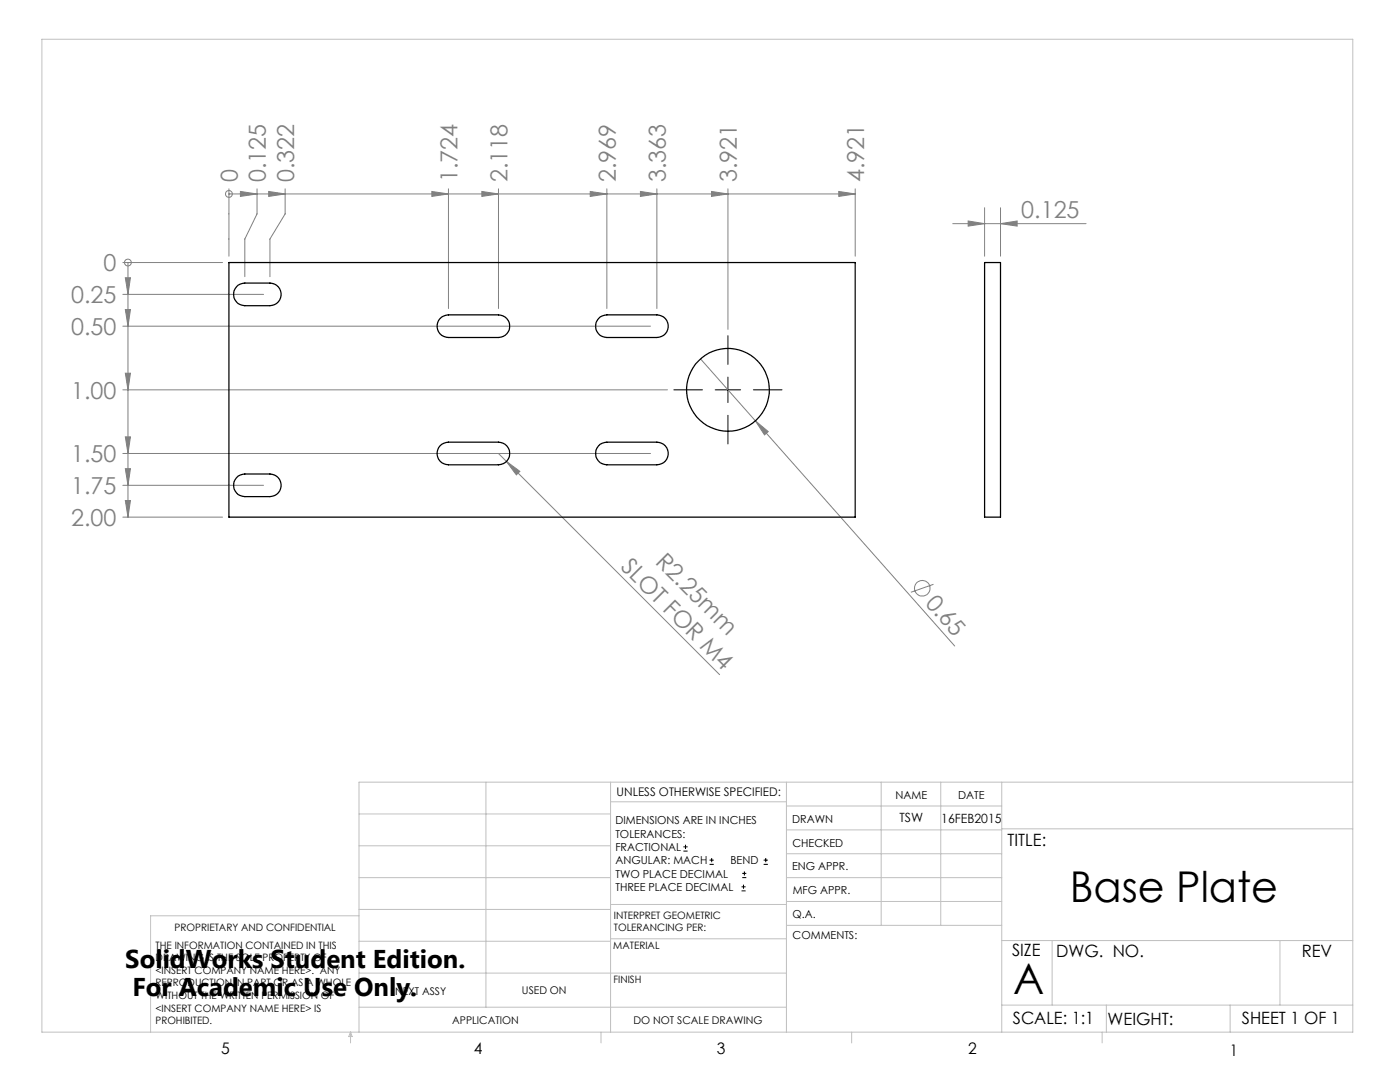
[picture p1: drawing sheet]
<svg xmlns="http://www.w3.org/2000/svg" width="279mm" height="216mm" viewBox="0 0 279 216" stroke-linecap="round" stroke-linejoin="round" font-family="sans-serif">
<g fill="none" stroke="#808080" stroke-width=".2">
<path d="M45.7 38.7h.1M45.7 37.7v13.4M45.7 38.7h125M48 38.2l3.3 .5-3.3 .5zM51.3 37.7v5l-2.4 5v7.5M53.6 38.2l3.3 .5-3.3 .5zM56.9 37.7v5l-3 5v7.5M86.2 38.2l3.3 .5-3.3 .5zM89.5 37.7v23.9M96.2 38.2l3.3 .5-3.3 .5zM99.5 37.7v23.9M117.8 38.2l3.3 .5-3.3 .5z"/>
<path d="M121.1 37.7v23.9M127.8 38.2l3.3 .5-3.3 .5zM131.1 37.7v23.9M142 38.2l3.3 .5-3.3 .5zM145.3 37.7v28M167.4 38.2l3.3 .5-3.3 .5zM170.7 37.7v13.4M24.5 52.4h19.9M24.5 58.7h28.1M25 55.4h1l-.5 3.3zM25.5 52.4h.1M25.5 52.4v50.8"/>
<path d="M190.1 44.6h26.6M193.2 44.1l3.3 .5-3.3 .5zM196.5 41.5v9.6M199.7 44.6l3.3-.5v1zM199.7 41.5v9.6M24.5 65.1h105.3M24.5 77.8h108.7M25 61.8h1l-.5 3.3zM25 74.5h1l-.5 3.3zM139.8 71.6l10.9 12.4M24.5 90.5h105.3M24.5 96.8h28.1"/>
<path d="M25 87.2h1l-.5 3.3zM25 93.5h1l-.5 3.3zM25 99.9h1l-.5 3.3zM99.5 90.5l1.6 1.6M101.1 92.1l2.7 2-.8 .7zM101.1 92.1l42.5 42.5M150.7 84l2.6 2.1-.7 .7zM150.7 84l39.8 44.9M24.5 103.2h19.9M186.3 116.6l-4.5 1.6"/>
<circle cx="45.7" cy="38.7" r=".69"/>
<circle cx="25.5" cy="52.4" r=".69"/>
<circle cx="184.1" cy="117.4" r="1.55"/>
</g>
<g fill="none" stroke="#000" stroke-width=".2">
<path d="M134.5 77.8h5.7M142.7 77.8h5.1M145.3 67v5.7M145.3 75.2v5.1M150.4 77.8h5.7M145.3 82.9v5.7M136.4 169.8h.8M136.4 169h.8M136.8 168.6v.8M141.6 172.5h.9M141.6 171.6h.9M142 171.2v.8"/>
<path d="M148 177.8h.8M148 177h.8M148.1 175.1h.8M148.1 174.3h.8M148.4 176.5v.8M148.6 173.9v.8M152.4 172.5h.8M152.4 171.6h.8M152.8 171.2v.8"/>
</g>
<g fill="none" stroke="#c0c0c0" stroke-width=".2">
<path d="M8.4 7.8h261.6v198.2h-261.6zM97 156.1v44.9M121.8 156.1v49.9M121.8 160h35.2M157 156.1v49.9M175.9 156.1v28.5M187.7 156.1v28.5M199.9 156.1v49.9M270 156.1h-198.4v49.9M71.6 175.1h50.2M71.6 168.8h50.2M71.6 162.4h50.2"/>
<path d="M157 170.4h42.9M157 165.6h42.9M157 160.8h42.9M157 175.1h42.9M157 179.9h42.9M199.9 165.4h70.1M71.6 194.2h85.4M71.6 187.8h50.2M71.6 181.5h50.2M71.6 182.7h-41.5v23.3M121.8 187.3h35.2M121.8 180.5h35.2"/>
<path d="M157 184.6h42.9M199.9 187.7h70.1M210 187.7v12.9M255.4 187.7v12.9M70 206v2.1M70 206l.3 .8h-.7zM71.6 201h85.4M119.9 206v2.1M170 206v2.1M199.9 200.6h70.1M220 206v2.1M220.8 200.6v5.4"/>
<path d="M245.5 200.6v5.4"/>
</g>
<g fill="#808080">
<path d="M150.7 84l2.6 2.1-.7 .7z"/>
<path d="M101.1 92.1l2.7 2-.8 .7z"/>
<path d="M25 55.4h1l-.5 3.3zM25 61.8h1l-.5 3.3zM25 74.5h1l-.5 3.3zM25 87.2h1l-.5 3.3zM25 93.5h1l-.5 3.3zM25 99.9h1l-.5 3.3z"/>
<path d="M48 38.2l3.3 .5-3.3 .5zM53.6 38.2l3.3 .5-3.3 .5zM86.2 38.2l3.3 .5-3.3 .5zM96.2 38.2l3.3 .5-3.3 .5zM117.8 38.2l3.3 .5-3.3 .5zM127.8 38.2l3.3 .5-3.3 .5zM142 38.2l3.3 .5-3.3 .5zM167.4 38.2l3.3 .5-3.3 .5z"/>
<path d="M193.2 44.1l3.3 .5-3.3 .5zM199.7 44.6l3.3-.5v1z"/>
</g>
<g fill="none" stroke="#000" stroke-width=".25">
<path d="M45.7 52.4h125v50.8h-125zM47.5 56.9l1.4-.4h5a2.26 2.26 0 0 1 2.2 2.2 2.26 2.26 0 0 1-2.2 2.3h-5a2.27 2.27 0 0 1-2.2-1.6 2.27 2.27 0 0 1 .8-2.5zM196.5 52.4h3.2v50.8h-3.2zM87.8 63.6a2.55 2.55 0 0 1 1.7-.8h10a2.26 2.26 0 0 1 2.2 2.3 2.26 2.26 0 0 1-2.2 2.2h-10a2.26 2.26 0 0 1-2.1-1.3 2.26 2.26 0 0 1 .4-2.4zM119.8 63.3l1.3-.5h10a2.26 2.26 0 0 1 2.3 2.3 2.26 2.26 0 0 1-2.3 2.2h-10a2.27 2.27 0 0 1-2.1-1.5 2.27 2.27 0 0 1 .8-2.5zM47.5 95l1.4-.4h5a2.26 2.26 0 0 1 2.2 2.2 2.26 2.26 0 0 1-2.2 2.3h-5a2.27 2.27 0 0 1-2.2-1.6 2.27 2.27 0 0 1 .8-2.5zM87.8 89a2.54 2.54 0 0 1 1.7-.8h10a2.26 2.26 0 0 1 2.2 2.3 2.26 2.26 0 0 1-2.2 2.2h-10a2.26 2.26 0 0 1-2.1-1.3 2.26 2.26 0 0 1 .4-2.4zM119.8 88.7l1.3-.5h10a2.26 2.26 0 0 1 2.3 2.3 2.26 2.26 0 0 1-2.3 2.2h-10a2.27 2.27 0 0 1-2.1-1.5 2.27 2.27 0 0 1 .8-2.5z"/>
<circle cx="145.3" cy="77.8" r="8.3"/>
</g>
<g font-size="8.5">
<text x="213.5" y="179.9">Base Plate</text>
<text x="202.2" y="198.3">A</text>
</g>
<g font-size="5.1">
<text x="25" y="193.2">SolidWorks Student Edition.</text>
<text x="26.4" y="198.8">For Academic Use Only.</text>
</g>
<g font-size="4.7" fill="#808080">
<text x="47.5" y="36.4" transform="rotate(-90 47.5 36.4)">0</text>
<text x="53.1" y="36.4" transform="rotate(-90 53.1 36.4)">0.125</text>
<text x="58.7" y="36.4" transform="rotate(-90 58.7 36.4)">0.322</text>
<text x="91.3" y="36.4" transform="rotate(-90 91.3 36.4)">1.724</text>
<text x="101.3" y="36.4" transform="rotate(-90 101.3 36.4)">2.118</text>
<text x="122.9" y="36.4" transform="rotate(-90 122.9 36.4)">2.969</text>
<text x="132.9" y="36.4" transform="rotate(-90 132.9 36.4)">3.363</text>
<text x="147.1" y="36.4" transform="rotate(-90 147.1 36.4)">3.921</text>
<text x="172.5" y="36.4" transform="rotate(-90 172.5 36.4)">4.921</text>
<text x="203.8" y="43.6">0.125</text>
<text x="20.6" y="54.1">0</text>
<text x="14.2" y="60.5">0.25</text>
<text x="14.2" y="66.8">0.50</text>
<text x="14.2" y="79.5">1.00</text>
<text x="14.2" y="92.2">1.50</text>
<text x="14.2" y="98.6">1.75</text>
<text x="14.2" y="104.9">2.00</text>
<text x="123.7" y="113.3" transform="rotate(45 123.7 113.3)">SLOT FOR M4</text>
<text x="130.6" y="112.4" transform="rotate(45 130.6 112.4)">R2.25mm</text>
<text x="184.5" y="120.4" transform="rotate(48 184.5 120.4)">0.65</text>
</g>
<g font-size="3.4">
<text x="201.1" y="168.8">TITLE:</text>
<text x="202" y="190.8">SIZE</text>
<text x="210.8" y="190.9">DWG. NO.</text>
<text x="259.8" y="191">REV</text>
<text x="202.1" y="204.4">SCALE: 1:1</text>
<text x="221" y="204.5">WEIGHT:</text>
<text x="247.8" y="204.4">SHEET 1 OF 1</text>
</g>
<g font-size="3.2">
<text x="44.2" y="210.4">5</text>
<text x="94.6" y="210.3">4</text>
<text x="143.1" y="210.4">3</text>
<text x="193.2" y="210.3">2</text>
<text x="245.4" y="210.6">1</text>
</g>
<g font-size="2.5">
<text x="179.5" y="164.1">TSW</text>
<text x="187.9" y="164.2">16FEB2015</text>
</g>
<text font-size="2.4" x="123.1" y="158.9">UNLESS OTHERWISE SPECIFIED:</text>
<g font-size="2.2">
<text x="178.7" y="159.4">NAME</text>
<text x="191.2" y="159.4">DATE</text>
<text x="122.8" y="164.5">DIMENSIONS ARE IN INCHES</text>
<text x="122.8" y="167.1">TOLERANCES:</text>
<text x="158.1" y="164.2">DRAWN</text>
<text x="122.8" y="169.8">FRACTIONAL</text>
<text x="122.8" y="172.5">ANGULAR: MACH</text>
<text x="145.8" y="172.5">BEND</text>
<text x="158.1" y="173.7">ENG APPR.</text>
<text x="158.2" y="169.1">CHECKED</text>
<text x="122.8" y="175.1">TWO PLACE DECIMAL</text>
<text x="122.8" y="177.8">THREE PLACE DECIMAL</text>
<text x="158.2" y="178.4">MFG APPR.</text>
<text x="158.2" y="183.2">Q.A.</text>
<text x="158.2" y="187.4">COMMENTS:</text>
</g>
<g font-size="2.1">
<text x="78.8" y="198.5">NEXT ASSY</text>
<text x="104.2" y="198.4">USED ON</text>
<text x="90.2" y="204.3">APPLICATION</text>
<text x="126.4" y="204.3">DO NOT SCALE DRAWING</text>
</g>
<g font-size="2">
<text x="34.8" y="185.7">PROPRIETARY AND CONFIDENTIAL</text>
<text x="122.5" y="183.3">INTERPRET GEOMETRIC</text>
<text x="122.5" y="185.9">TOLERANCING PER:</text>
<text x="31.1" y="189.3">THE INFORMATION CONTAINED IN THIS</text>
<text x="31.1" y="191.8">DRAWING IS THE SOLE PROPERTY OF</text>
<text x="122.4" y="189.4">MATERIAL</text>
<text x="31.1" y="194.3">&lt;INSERT COMPANY NAME HERE&gt;. ANY</text>
<text x="31.1" y="196.8">REPRODUCTION IN PART OR AS A WHOLE</text>
<text x="122.4" y="196.2">FINISH</text>
<text x="31.1" y="199.4">WITHOUT THE WRITTEN PERMISSION OF</text>
<text x="31.1" y="201.9">&lt;INSERT COMPANY NAME HERE&gt; IS</text>
<text x="31.1" y="204.4">PROHIBITED.</text>
</g>
</svg>
